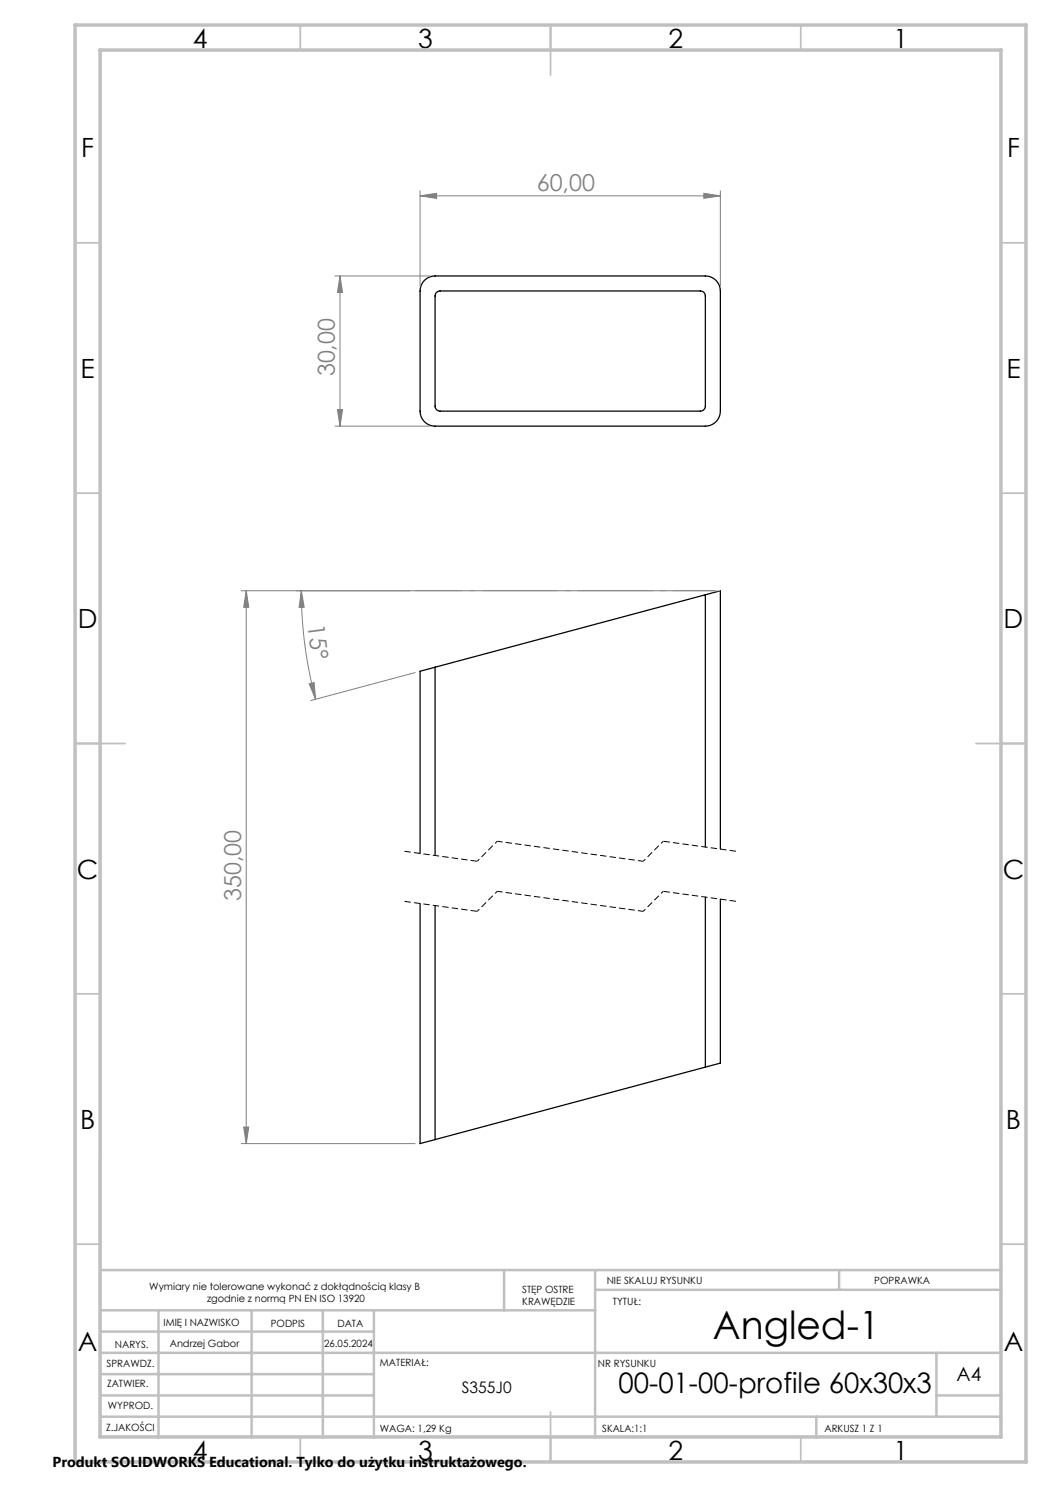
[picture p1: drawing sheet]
<svg xmlns="http://www.w3.org/2000/svg" width="210mm" height="297mm" viewBox="0 0 210 297" stroke-linecap="round" stroke-linejoin="round" font-family="sans-serif">
<path d="M84.8 56a3 3 0 0 1 2.1-.9h54a3 3 0 0 1 3 3v24a3 3 0 0 1-3 3h-54a3 3 0 0 1-3-3v-24a3 3 0 0 1 .9-2.1zM87.3 58.4l.6-.3h52a1 1 0 0 1 1 1v22a1 1 0 0 1-1 1h-52a1 1 0 0 1-1-1v-22zM140.9 118.8l3-.8v51.6M140.9 118.8v50.4M140.9 118.8l-54 14.5M86.9 133.3l-3 .8v36.4M86.9 133.3v37.6M140.9 179.2v33.9M143.9 179.6v32.7l-3 .8M83.9 180.5v47.9l3-.8M86.9 180.9v46.7M140.9 213.1l-54 14.5" fill="none" stroke="#000" stroke-width=".25"/>
<g fill="none" stroke="#808080" stroke-width=".2">
<path d="M83.9 39.1l3.3-.5v1zM83.9 38.1v19M83.9 39.1h60M140.6 38.6l3.3 .5-3.3 .5zM143.9 38.1v19M66.9 55.1h19M67.9 55.1v30M67.9 55.1l.5 3.3h-1zM66.9 85.1h19M67.4 81.8h1l-.5 3.3zM48.2 118h94.7M49.2 118l.5 3.3h-1z"/>
<path d="M49.2 118v110.4M60.2 118l.6 3.3h-1zM60.2 118a83.7 83.7 0 0 0 2.9 21.7M61.8 136.6l1-.3 .3 3.4zM83 134.3l-20.9 5.6M48.2 228.4h34.7M48.7 225.1h1l-.5 3.3z"/>
</g>
<path d="M95.3 172l-14.5-2M147.1 170l-14.6-2M95.3 182l-14.5-2M147.1 180l-14.6-2" fill="none" stroke="#000" stroke-width=".2" stroke-dasharray="1.3 .6" stroke-dashoffset="-.1" stroke-linecap="butt"/>
<path d="M99.3 178l-4 4M99.3 168l-4 4M132.5 178l-4 4M132.5 168l-4 4" fill="none" stroke="#000" stroke-width=".2" stroke-dasharray="1.3 .6" stroke-dashoffset=".7" stroke-linecap="butt"/>
<path d="M128.5 172l-29.2-4M128.5 182l-29.2-4" fill="none" stroke="#000" stroke-width=".2" stroke-dasharray="1.3 .6" stroke-dashoffset=".2" stroke-linecap="butt"/>
<path d="M143.9 118h-61" fill="none" stroke="#c0c0c0" stroke-width=".2" stroke-dasharray="15.2 1.3 1.3 1.3" stroke-dashoffset="5.7" stroke-linecap="butt"/>
<path d="M20.1 253.7h180" fill="none" stroke="#c0c0c0" stroke-width=".2"/>
<g fill="none" stroke="#c0c0c0" stroke-width=".35">
<path d="M60 5v5M110 5v10M160 5v5M15 48.5h5M200 48.5h5M15 98.5h5M200 98.5h5M15 148.5h10M195 148.5h10M15 198.5h5M200 198.5h5M15 248.5h5"/>
<path d="M200 248.5h5M60 287v5M110 282v10M160 287v5"/>
</g>
<g fill="none" stroke="#c0c0c0" stroke-width=".5">
<path d="M20 231.8v55.2M20.1 253.7h180M100.7 253.7v8M118.9 253.7v33.5M118.9 257.6h81.2M167.7 253.7v3.9M20.1 266h54.6M20.1 261.7h98.8M20.1 278.7h54.6M20.1 274.5h54.6M20.1 270.2h180M31.7 261.7v25.5"/>
<path d="M50.3 261.7v25.5M64.5 261.7v25.5M74.7 261.7v25.5M187.1 278.7h13M187.1 270.2v12.8M20.1 283h180M163.1 283v4.2"/>
</g>
<path d="M15 5h190v287h-190zM20 10h180v277h-180z" fill="none" stroke="#c0c0c0" stroke-width=".7"/>
<g fill="#808080">
<path d="M83.9 39.1l3.3-.5v1zM140.6 38.6l3.3 .5-3.3 .5z"/>
<path d="M48.7 225.1h1l-.5 3.3zM49.2 118l.5 3.3h-1z"/>
<path d="M67.9 55.1l.5 3.3h-1zM67.4 81.8h1l-.5 3.3z"/>
<path d="M60.2 118l.6 3.3h-1zM61.8 136.6l1-.3 .3 3.4z"/>
</g>
<text font-size="7.8" x="142.4" y="267.5">Angled-1</text>
<text font-size="5.6" x="123.6" y="278.3">00-01-00-profile 60x30x3</text>
<g font-size="5.3">
<text x="38.5" y="9.5">4</text>
<text x="83.5" y="9.5">3</text>
<text x="133.6" y="9.5">2</text>
<text x="178.6" y="9.5">1</text>
<text x="16.2" y="31.3">F</text>
<text x="201.2" y="31.3">F</text>
<text x="16.1" y="75.5">E</text>
<text x="201.1" y="75.5">E</text>
<text x="15.5" y="125.5">D</text>
<text x="200.5" y="125.5">D</text>
<text x="15.4" y="175.5">C</text>
<text x="200.4" y="175.5">C</text>
<text x="16" y="225.5">B</text>
<text x="201" y="225.5">B</text>
<text x="15.5" y="269.8">A</text>
<text x="200.5" y="269.8">A</text>
<text x="38.5" y="291.5">4</text>
<text x="83.5" y="291.5">3</text>
<text x="133.6" y="291.5">2</text>
<text x="178.6" y="291.5">1</text>
</g>
<g font-size="4.7" fill="#808080">
<text x="107.2" y="38.1">60,00</text>
<text x="66.9" y="75.2" transform="rotate(-90 66.9 75.2)">30,00</text>
<text x="61.4" y="124.9" transform="rotate(83 61.4 124.9)">15°</text>
<text x="48.2" y="180" transform="rotate(-90 48.2 180)">350,00</text>
</g>
<text font-size="3.9" x="191.1" y="275.9">A4</text>
<text font-size="3.2" x="92.3" y="278.3">S355J0</text>
<text font-size="2.9" x="10.5" y="292.9">Produkt SOLIDWORKS Educational. Tylko do użytku instruktażowego.</text>
<g font-size="2">
<text x="29.8" y="257.6">Wymiary nie tolerowane wykonać z dokłądnością klasy B</text>
<text x="121.2" y="256.5">NIE SKALUJ RYSUNKU</text>
<text x="174.7" y="256.5">POPRAWKA</text>
<text x="41.4" y="260.1">zgodnie z normą PN EN ISO 13920</text>
<text x="104.3" y="258.2">STĘP OSTRE</text>
<text x="104.3" y="260.7">KRAWĘDZIE</text>
<text x="122.5" y="260.7">TYTUŁ:</text>
<text x="23" y="269.2">NARYS.</text>
<text x="32.7" y="264.8">IMIĘ I NAZWISKO</text>
<text x="33.9" y="269">Andrzej Gabor</text>
<text x="54.1" y="265">PODPIS</text>
<text x="64.8" y="269">26.05.2024</text>
<text x="67.4" y="265">DATA</text>
<text x="21.3" y="273">SPRAWDZ.</text>
<text x="75.9" y="272.9">MATERIAŁ:</text>
<text x="119.5" y="273">NR RYSUNKU</text>
<text x="21.4" y="277.1">ZATWIER.</text>
<text x="21.5" y="281.4">WYPROD.</text>
<text x="21.2" y="285.8">Z.JAKOŚCI</text>
<text x="75.9" y="285.9">WAGA: 1,29 Kg</text>
<text x="120.3" y="286">SKALA:1:1</text>
<text x="164.8" y="286">ARKUSZ 1 Z 1</text>
</g>
</svg>
